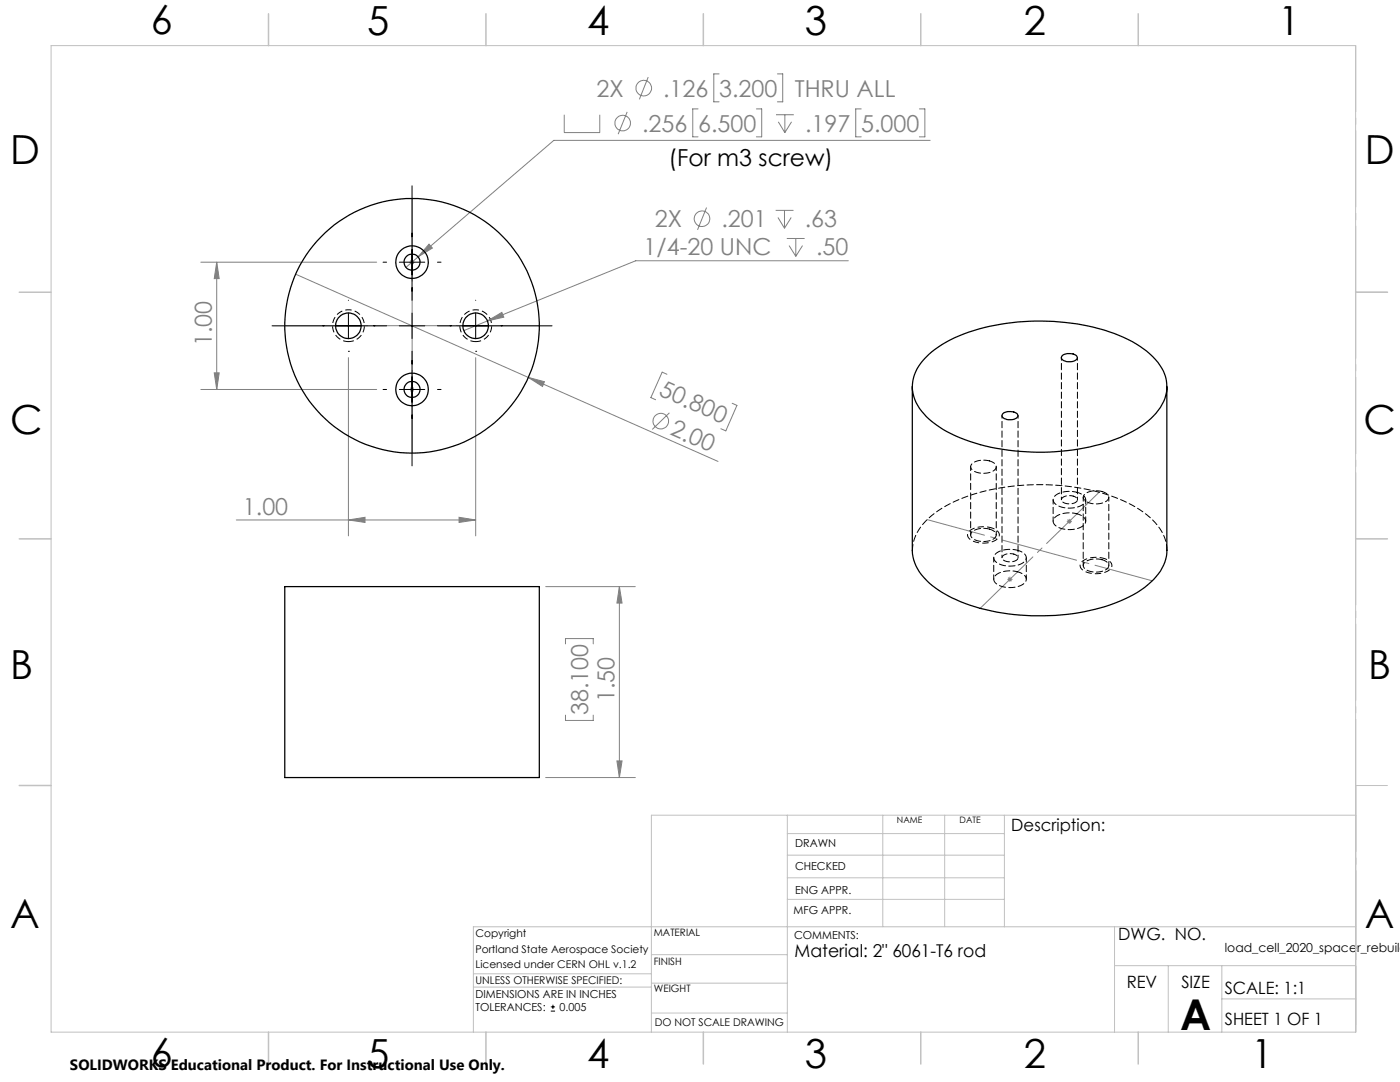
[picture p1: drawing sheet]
<svg xmlns="http://www.w3.org/2000/svg" width="279mm" height="216mm" viewBox="0 0 279 216" stroke-linecap="round" stroke-linejoin="round" font-family="sans-serif">
<g fill="none" stroke="#808080" stroke-width=".2">
<path d="M129.4 15.4l-1.8 4.4M143.5 14.7h-1v5.6h1M155.2 14.7h1v5.6h-1M112.6 22.9v3.6h7.1v-3.6M125.2 22.3l-1.8 4.5M139.3 21.7h-1v5.6h1M151 21.7h1v5.6h-1M154.9 22.9h3.5M155.3 24.3l1.3 2.2M156.6 22.9v3.6M158 24.3l-1.4 2.2M171.9 21.7h-1.1v5.6h1.1"/>
<path d="M183.5 21.7h1.1v5.6h-1.1M185.6 28h-75.1l-27.1 23.3M40.1 52.3h35.1M43.3 52.3l.4 3.3h-.9zM43.3 52.3v25.4M59 54.7l46.4 20.6M81.7 52.3h1M81.9 52l.7 .7M82.2 51.8v1M82.6 52l-.7 .7M83.4 51.3l-2.4 2M85.6 48.7l.7 .8-2.9 1.8z"/>
<path d="M141 41.4l-1.8 4.5M154.8 42h3.6M155.3 43.4l1.3 2.1M156.6 42v3.5M157 47.6h3.6M157.5 49l1.3 2.2M157.9 43.4l-1.3 2.1M158.8 47.6v3.6M160.2 49l-1.4 2.2M169.3 52h-42.4l-29.6 12M40.1 77.7h35.1M42.8 74.4h.9l-.4 3.3z"/>
<path d="M69.5 71.4v35.5M81.7 77.7h1M81.9 77.4l.7 .7M82.2 77.2v1M82.6 77.4l-.7 .7M94.9 71.4v35.5M97.3 64l-4.7 2M97.3 64l2.9-1.7 .3 1zM105.4 75.3l37.9 16.8M105.4 75.3l3.3 .9-.4 .9zM133.1 74.7l-.9-.4-2.3 5 .9 .5M133.6 82.4l-3.4 3.3"/>
<path d="M146.1 80.5l1 .4-2.2 5.1-1-.5M47.2 103.8h47.7M69.5 103.8l3.3-.6v1zM91.6 103.2l3.3 .6-3.3 .4zM108.9 117.1h17.9M123.6 117.1l.5 3.2h-1zM123.6 117.1v38.1M201 115.6h1.1M201.2 115.3l.7 .7M201.5 115.1v1M201.9 115.3l-.7 .7M212.9 104h1"/>
<path d="M213 103.7l.7 .7M213.4 103.5v1M213.7 103.7l-.7 .7M112.9 128.5v-1.1h5.5v1.1M108.9 155.2h17.9M112.9 142.7v1.1h5.5v-1.1M123.1 151.8h1l-.5 3.4z"/>
<circle cx="128.5" cy="17.6" r="1.55"/>
<circle cx="124.3" cy="24.6" r="1.56"/>
<circle cx="140.1" cy="43.6" r="1.56"/>
<circle cx="131.9" cy="84" r="1.56"/>
</g>
<g fill="none" stroke="#000" stroke-width=".2">
<path d="M82.2 37.1v22.8M69.5 59.9h.1M76.4 52.3h.8M79.7 52.3h5.1M87.3 52.3h.7M94.9 59.9h.1M54.3 65h22.9M64.5 65h.1M69.5 70.1h.1M69.5 62.5v5.1M74.6 65h.1M76.4 77.7h.8"/>
<path d="M79.7 65h5.1M79.7 77.7h5.1M82.2 62.5v5.1M82.2 70.1v22.9M87.3 65h22.9M87.3 77.7h.7M89.9 65h.1M94.9 70.1h.1M94.9 62.5v5.1M100 65h.1M109.9 201.8h.9M109.9 200.9h.9"/>
<path d="M110.3 200.5v.8"/>
</g>
<path d="M69.5 68.2a3.2 3.2 0 0 1-2.7-4.7 3.2 3.2 0 0 1 5.4-.2 3.2 3.2 0 0 1-2.4 4.9h-.3M94.9 68.2a3.2 3.2 0 0 1-2.7-4.7 3.2 3.2 0 0 1 5.4-.2 3.2 3.2 0 0 1-2.4 4.9h-.3" fill="none" stroke="#000" stroke-width=".2" stroke-dasharray="1.3 .6" stroke-dashoffset=".2" stroke-linecap="butt"/>
<path d="M197.7 105.3a4.5 4.5 0 0 0-4.5 .9 1.36 1.36 0 0 0 1.3 1.9 4.5 4.5 0 0 0 4.8-.9 1.32 1.32 0 0 0-1.1-1.8l-.5-.1M220.2 111.4a4.5 4.5 0 0 0-4.5 .9 1.36 1.36 0 0 0 1.2 1.9 4.5 4.5 0 0 0 4.9-.9 1.32 1.32 0 0 0-1.2-1.8l-.4-.1" fill="none" stroke="#000" stroke-width=".2" stroke-dasharray="1.3 .6" stroke-dashoffset=".5" stroke-linecap="butt"/>
<path d="M270.6 9.1v49.2M270.6 58.3v49.2M270.6 107.5v49.2M270.6 156.7v49.2" fill="none" stroke="#c0c0c0" stroke-width=".2" stroke-dasharray="15.2 1.3 1.3 1.3" stroke-dashoffset="2.1"/>
<g fill="none" stroke="#c0c0c0" stroke-width=".2">
<path d="M10.2 9.1h260.3v196.9h-260.3zM270.5 58.3h6.4M270.5 156.7h6.4M157.1 162.7v43.3M157.1 175.2h43.3M157.1 170.6h43.3M157.1 166.3h43.3M157.1 179.5h43.3M176.2 162.7v22.2M188.5 162.7v22.2M200.4 162.7v22.2M270.6 162.7h-140.6v43.3"/>
<path d="M94.5 197h35.5M94.5 194.3h35.5M130 196.2h27.1M130 190.5h27.1M222.4 184.9v21.1M222.4 192.7h48.1M233.2 192.7v13.3M243.8 199.3h26.7M243.8 192.7v13.3M270.5 184.9h-176v21.1M130 202.1h27.1"/>
</g>
<g fill="none" stroke="#c0c0c0" stroke-width=".3">
<path d="M53.6 2.8v6.3M97 2.8v6.3M140.4 2.8v6.3M183.8 2.8v6.3M227.2 2.8v6.3M3.8 58.3h6.4M270.5 58.3h6.4M3.8 107.5h6.4M270.5 107.5h6.4M3.8 156.7h6.4M53.6 206v6.3M97 206v6.3"/>
<path d="M140.4 206v6.3M183.8 206v6.3M227.2 206v6.3"/>
</g>
<path d="M82.2 39.6v50.8M56.8 65h50.8" fill="none" stroke="#808080" stroke-width=".2" stroke-dasharray="15.2 1.3 1.3 1.3" stroke-dashoffset="1.3"/>
<path d="M195.6 121.4l23.8-23.2" fill="none" stroke="#808080" stroke-width=".2" stroke-dasharray="15.2 1.3 1.3 1.3" stroke-dashoffset=".6"/>
<path d="M185 103.7l45 12.2" fill="none" stroke="#808080" stroke-width=".2" stroke-dasharray="15.2 1.3 1.3 1.3" stroke-dashoffset="3.4"/>
<g fill="#808080">
<path d="M105.4 75.3l3.3 .9-.4 .9z"/>
<path d="M85.6 48.7l-2.2 2.6 2.9-1.8zM97.3 64l3.2-.7-.3-1zM69.5 103.8l3.3-.6v1zM91.6 103.2l3.3 .6-3.3 .4z"/>
<path d="M123.1 151.8h1l-.5 3.4zM123.6 117.1l.5 3.2h-1z"/>
<path d="M43.3 52.3l.4 3.3h-.9zM42.8 74.4h.9l-.4 3.3z"/>
</g>
<g fill="none" stroke="#000" stroke-width=".25">
<path d="M182.1 77.2v32.6a9.6 9.6 0 0 0 4.7 7.6 33.5 33.5 0 0 0 16.7 5.3 40.9 40.9 0 0 0 23.5-4.5 11.8 11.8 0 0 0 5.8-7.3l.1-33.7M185.3 70.8a28.9 28.9 0 0 1 15.5-6.3 45 45 0 0 1 23.4 2.8 15 15 0 0 1 8.2 7.3 7.7 7.7 0 0 1-2.2 8.4 25.5 25.5 0 0 1-12.7 6.2 45.6 45.6 0 0 1-26.8-2.2 15.8 15.8 0 0 1-7.9-6.7 7.6 7.6 0 0 1 1.9-9zM212 70.9a2.42 2.42 0 0 1 2.9 .2 .82 .82 0 0 1-.9 1 1.94 1.94 0 0 1-2.2-.7zM200.2 82.5a2.49 2.49 0 0 1 2.9 .2 .83 .83 0 0 1-1 1 1.94 1.94 0 0 1-2.1-.7zM56.8 117.1h50.8v38.1h-50.8z"/>
<circle cx="82.2" cy="52.3" r="3.3"/>
<circle cx="82.2" cy="52.3" r="1.59"/>
<circle cx="69.5" cy="65" r="2.55"/>
<circle cx="82.2" cy="65" r="25.4"/>
<circle cx="82.2" cy="77.7" r="1.59"/>
<circle cx="82.2" cy="77.7" r="3.3"/>
<circle cx="94.9" cy="65" r="2.55"/>
</g>
<path d="M197.5 92a1.28 1.28 0 0 1 1.2 1.5 3.7 3.7 0 0 1-4.8 .1 .99 .99 0 0 1 .7-1.5 4.6 4.6 0 0 1 2.9-.1M219.9 98.1a1.28 1.28 0 0 1 1.3 1.5 3.7 3.7 0 0 1-4.9 .1 .99 .99 0 0 1 .8-1.5 4.6 4.6 0 0 1 2.8-.1M197.5 105.6a1.28 1.28 0 0 1 1.2 1.5 3.7 3.7 0 0 1-4.8 .1 .99 .99 0 0 1 .7-1.5 4.6 4.6 0 0 1 2.9-.1M219.9 111.7a1.28 1.28 0 0 1 1.3 1.5 3.7 3.7 0 0 1-4.9 .1 .99 .99 0 0 1 .8-1.5 4.6 4.6 0 0 1 2.8-.1M232.9 109.8a9.6 9.6 0 0 0-4.7-7.6 35.3 35.3 0 0 0-19.1-5.5 39.4 39.4 0 0 0-21.1 4.7 11.5 11.5 0 0 0-5.8 7.3l-.1 1.1" fill="none" stroke="#000" stroke-width=".2" stroke-dasharray="1.3 .6" stroke-dashoffset=".1"/>
<path d="M193.7 93.1v13.6M214.2 99a.69 .69 0 0 1 .7 .4 .69 .69 0 0 1-.2 .8 2.33 2.33 0 0 1-2.8-.3 .95 .95 0 0 1 1.1-1l1.2 .1M216.2 99.2v13.6M198.8 106.7v-13.6M202.3 110.6a.69 .69 0 0 1 .8 .4 .69 .69 0 0 1-.2 .8 2.33 2.33 0 0 1-2.9-.3 .95 .95 0 0 1 1.1-1l1.2 .1M221.3 112.8v-13.6" fill="none" stroke="#000" stroke-width=".2" stroke-dasharray="1.3 .6" stroke-dashoffset=".5"/>
<path d="M214.9 98.2a1.86 1.86 0 0 1 1.8 1.7 3.3 3.3 0 0 1-3.6 1.5 2.9 2.9 0 0 1-2.9-1.6 2.22 2.22 0 0 1 2.3-1.7h1.2l1.2 .1M203.1 109.8a1.86 1.86 0 0 1 1.7 1.6 3.3 3.3 0 0 1-3.5 1.6 2.9 2.9 0 0 1-3-1.6 2.22 2.22 0 0 1 2.3-1.7l1.3-.1 1.2 .2M203.1 114.1a1.86 1.86 0 0 1 1.7 1.6 3.3 3.3 0 0 1-3.5 1.5 2.9 2.9 0 0 1-3-1.6 2.22 2.22 0 0 1 2.3-1.6l1.3-.1 1.2 .2M214.9 102.5a1.86 1.86 0 0 1 1.8 1.7 3.3 3.3 0 0 1-3.6 1.5 2.9 2.9 0 0 1-2.9-1.6 2.22 2.22 0 0 1 2.3-1.7l1.2-.1 1.2 .2" fill="none" stroke="#000" stroke-width=".2" stroke-dasharray="1.3 .6" stroke-dashoffset=".3"/>
<path d="M211.8 71.3v28.4M200 82.9v28.4M215 99.7v-28.4M203.2 111.3v-28.4" fill="none" stroke="#000" stroke-width=".2" stroke-dasharray="1.3 .6" stroke-dashoffset=".7"/>
<path d="M210.2 99.7v4.3M198.3 111.3v4.3M204.8 115.6v-4.3M216.7 104v-4.3" fill="none" stroke="#000" stroke-width=".2" stroke-dasharray="1.3 .6" stroke-dashoffset=".4"/>
<text font-size="8.5" x="235.5" y="205.4">A</text>
<g font-size="8">
<text x="30.1" y="6.8">6</text>
<text x="73.3" y="6.9">5</text>
<text x="117.2" y="6.9">4</text>
<text x="160.6" y="6.9">3</text>
<text x="204.3" y="6.9">2</text>
<text x="255.1" y="6.9">1</text>
<text x="2.1" y="32.8">D</text>
<text x="272.4" y="32.8">D</text>
<text x="2.1" y="86.5">C</text>
<text x="272.1" y="86.5">C</text>
<text x="2.1" y="135.6">B</text>
<text x="273.1" y="135.6">B</text>
<text x="2.1" y="185.1">A</text>
<text x="272.4" y="185.1">A</text>
<text x="30.1" y="213">6</text>
<text x="73.3" y="213.1">5</text>
<text x="117.2" y="213.1">4</text>
<text x="160.6" y="213.1">3</text>
<text x="204.3" y="213.1">2</text>
<text x="249.7" y="213.1">1</text>
</g>
<g font-size="4.7" fill="#808080">
<text x="119.1" y="19.3">2X</text>
<text x="132.4" y="19.3">.126</text>
<text x="143.5" y="19.3">3.200</text>
<text x="158.6" y="19.3">THRU ALL</text>
<text x="128.1" y="26.3">.256</text>
<text x="139.3" y="26.3">6.500</text>
<text x="160.7" y="26.3">.197</text>
<text x="171.9" y="26.3">5.000</text>
<text x="130.7" y="45.3">2X</text>
<text x="144" y="45.3">.201</text>
<text x="160.6" y="45.3">.63</text>
<text x="128.4" y="51">1/4-20 UNC</text>
<text x="162.9" y="51">.50</text>
<text x="42.3" y="69.1" transform="rotate(-90 42.3 69.1)">1.00</text>
<text x="131.3" y="78.8" transform="rotate(24 131.3 78.8)">50.800</text>
<text x="133.5" y="86.7" transform="rotate(24 133.5 86.7)">2.00</text>
<text x="48.5" y="102.7">1.00</text>
<text x="117.4" y="142.7" transform="rotate(-90 117.4 142.7)">38.100</text>
<text x="122.6" y="140.1" transform="rotate(-90 122.6 140.1)">1.50</text>
</g>
<text font-size="4.7" x="133.4" y="33.1">(For m3 screw)</text>
<text font-size="3.5" x="158.6" y="190.9">Material: 2&quot; 6061-T6 rod</text>
<g font-size="3.4">
<text x="201.8" y="165.9">Description:</text>
<text x="223.2" y="187.6">DWG. NO.</text>
<text x="224.9" y="197.2">REV</text>
<text x="235.8" y="197.2">SIZE</text>
<text x="244.4" y="198.4">SCALE: 1:1</text>
<text x="244.4" y="204.6">SHEET 1 OF 1</text>
</g>
<text font-size="3" x="14" y="213.5">SOLIDWORKS Educational Product. For Instructional Use Only.</text>
<text font-size="2.5" x="244.4" y="190">load_cell_2020_spacer_rebuild</text>
<g font-size="2.2">
<text x="158.7" y="169">DRAWN</text>
<text x="158.7" y="173.5">CHECKED</text>
<text x="158.7" y="178.3">ENG APPR.</text>
<text x="158.4" y="182.4">MFG APPR.</text>
<text x="158.5" y="187.4">COMMENTS:</text>
<text x="94.9" y="199.1">DIMENSIONS ARE IN INCHES</text>
<text x="94.9" y="201.7">TOLERANCES:</text>
<text x="111.7" y="201.7">0.005</text>
</g>
<g font-size="2.1">
<text x="94.9" y="187">Copyright</text>
<text x="94.9" y="190.1">Portland State Aerospace Society</text>
<text x="94.9" y="196.4">UNLESS OTHERWISE SPECIFIED:</text>
<text x="94.9" y="193.2">Licensed under CERN OHL v.1.2</text>
<text x="130.7" y="204.6">DO NOT SCALE DRAWING</text>
</g>
<g font-size="2">
<text x="130.5" y="186.8">MATERIAL</text>
<text x="130.5" y="192.5">FINISH</text>
<text x="130.5" y="198">WEIGHT</text>
</g>
<g font-size="1.8">
<text x="179" y="164.3">NAME</text>
<text x="191.5" y="164.3">DATE</text>
</g>
</svg>
